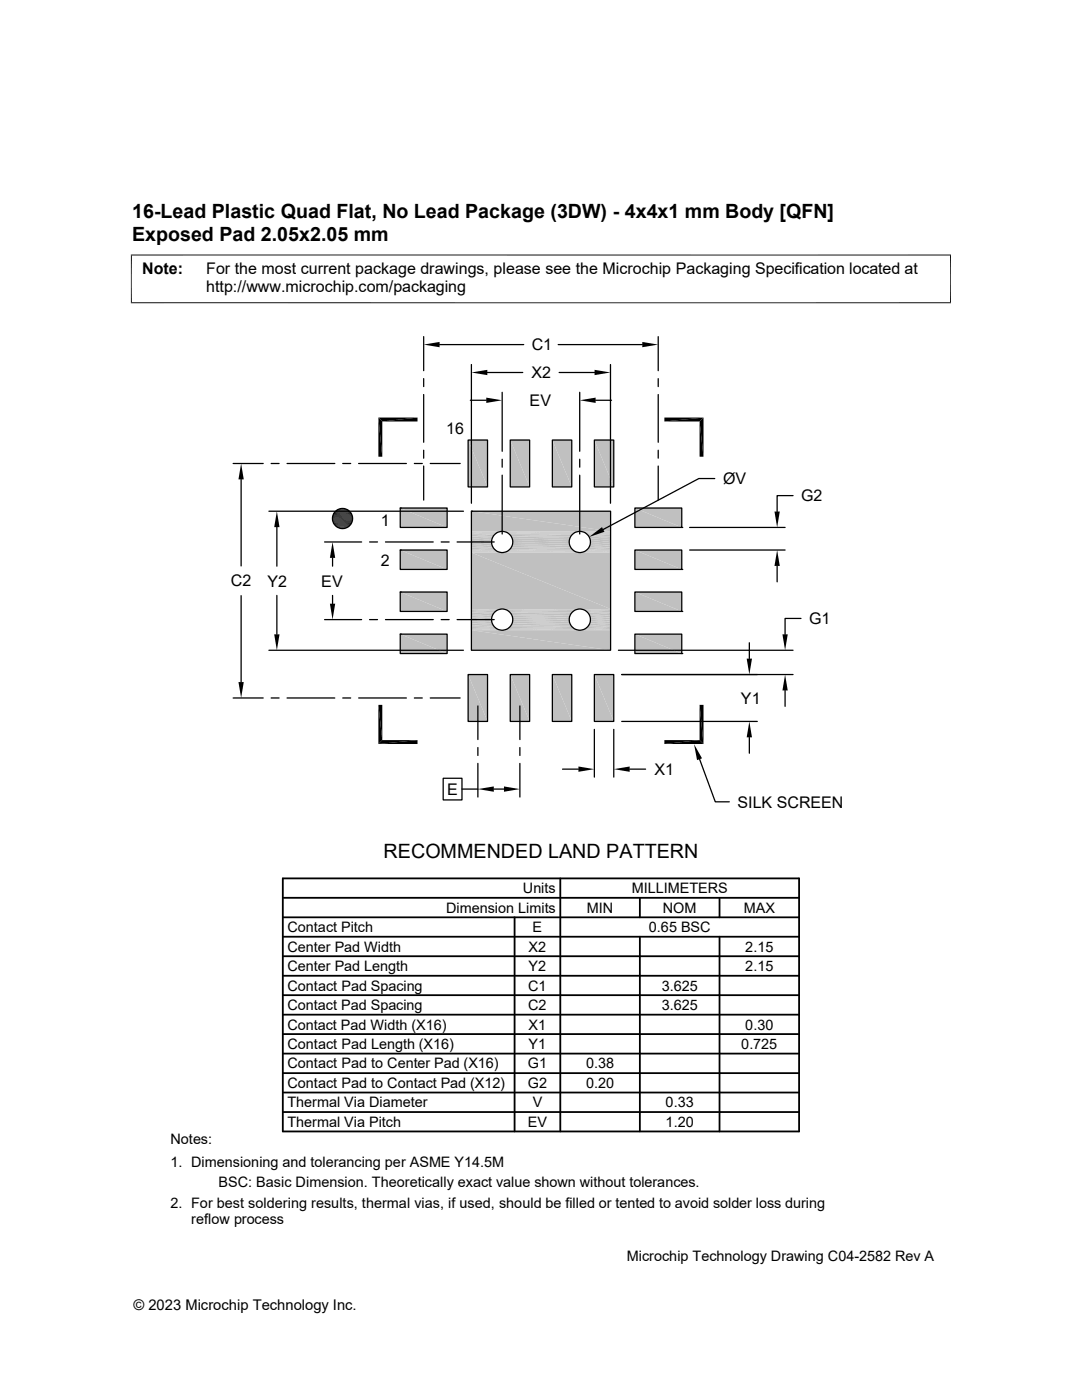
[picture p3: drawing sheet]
<svg xmlns="http://www.w3.org/2000/svg" width="216mm" height="279mm" viewBox="0 0 216 279" stroke-linecap="round" stroke-linejoin="round" font-family="sans-serif">
<g fill="#c0c0c0">
<path d="M118.6 87.8l3.9 9.4h-3.9z"/>
<path d="M118.6 87.8h3.9v9.4z"/>
<path d="M94.1 102l27.7 4h-27.7z"/>
<path d="M94.1 102h27.7v4z"/>
</g>
<g fill="none" stroke="#c0c0c0" stroke-width=".2">
<path d="M94.1 106.1h5.9M94.1 106.2h5.5M94.1 106.4h5.2M94.1 110.1h5.5M94.1 110.2h5.9M100.4 106.1h15.1M100.4 110.2h15.1M100.8 110.1h14.3M100.8 106.2h14.3M101.2 106.4h13.5M115.9 110.2h5.9M115.9 106.1h5.9"/>
<path d="M116.3 106.2h5.5M116.3 110.1h5.5M116.6 106.4h5.2"/>
</g>
<path d="M94.1 106.6h4.8M101.5 106.6h12.9M117 106.6h4.8" fill="none" stroke="#c0c0c0" stroke-width=".28"/>
<path d="M94.1 106.9h4.5M94.1 109.4h4.5M101.8 106.9h12.3M101.8 109.4h12.3M117.3 106.9h4.5M117.3 109.4h4.5" fill="none" stroke="#c0c0c0" stroke-width=".32"/>
<path d="M94.1 107.2h4.3M102 107.2h11.9M117.5 107.2h4.3" fill="none" stroke="#c0c0c0" stroke-width=".34"/>
<path d="M94.1 107.6h4.1M94.1 108.4h4M94.1 108.7h4.1M102.2 107.6h11.5M102.2 108.7h11.5M102.3 108.4h11.3M117.7 108.7h4.1M117.7 107.6h4.1M117.8 108.4h4" fill="none" stroke="#c0c0c0" stroke-width=".38"/>
<path d="M94.1 108h4M102.3 108h11.3M117.8 108h4" fill="none" stroke="#c0c0c0" stroke-width=".4"/>
<path d="M94.1 109.1h4.3M102 109.1h11.9M117.5 109.1h4.3" fill="none" stroke="#c0c0c0" stroke-width=".36"/>
<path d="M94.1 109.7h4.8M101.5 109.7h12.9M117 109.7h4.8" fill="none" stroke="#c0c0c0" stroke-width=".25"/>
<path d="M94.1 110h5.2M101.2 110h13.5M116.6 110h5.2" fill="none" stroke="#c0c0c0" stroke-width=".21"/>
<g fill="#c0c0c0">
<path d="M94.1 110.3l27.7 11.2h-27.7z"/>
<path d="M94.1 110.3h27.7v11.2z"/>
</g>
<g fill="none" stroke="#c0c0c0" stroke-width=".2">
<path d="M94.1 121.6h5.9M94.1 121.7h5.5M94.1 121.8h5.2M94.1 125.6h5.5M94.1 125.7h5.9M100.4 121.6h15.1M100.4 125.7h15.1M100.8 125.6h14.3M100.8 121.7h14.3M101.2 121.8h13.5M115.9 125.7h5.9M115.9 121.6h5.9"/>
<path d="M116.3 121.7h5.5M116.3 125.6h5.5M116.6 121.8h5.2"/>
</g>
<path d="M94.1 122.1h4.8M101.5 122.1h12.9M117 122.1h4.8" fill="none" stroke="#c0c0c0" stroke-width=".28"/>
<path d="M94.1 122.4h4.5M94.1 124.9h4.5M101.8 122.4h12.3M101.8 124.9h12.3M117.3 122.4h4.5M117.3 124.9h4.5" fill="none" stroke="#c0c0c0" stroke-width=".32"/>
<path d="M94.1 122.7h4.3M102 122.7h11.9M117.5 122.7h4.3" fill="none" stroke="#c0c0c0" stroke-width=".34"/>
<path d="M94.1 123.1h4.1M94.1 123.8h4M94.1 124.2h4.1M102.2 123.1h11.5M102.2 124.2h11.5M102.3 123.8h11.3M117.7 124.2h4.1M117.7 123.1h4.1M117.8 123.8h4" fill="none" stroke="#c0c0c0" stroke-width=".38"/>
<path d="M94.1 123.5h4M102.3 123.5h11.3M117.8 123.5h4" fill="none" stroke="#c0c0c0" stroke-width=".4"/>
<path d="M94.1 124.6h4.3M102 124.6h11.9M117.5 124.6h4.3" fill="none" stroke="#c0c0c0" stroke-width=".36"/>
<path d="M94.1 125.2h4.8M101.5 125.2h12.9M117 125.2h4.8" fill="none" stroke="#c0c0c0" stroke-width=".25"/>
<path d="M94.1 125.5h5.2M101.2 125.5h13.5M116.6 125.5h5.2" fill="none" stroke="#c0c0c0" stroke-width=".21"/>
<g fill="#c0c0c0">
<path d="M94.1 125.8l27.7 4h-27.7z"/>
<path d="M94.1 125.8h27.7v4z"/>
<path d="M126.7 101.4l9.3 3.9h-9.3z"/>
<path d="M126.7 101.4h9.3v3.9z"/>
<path d="M126.7 109.8l9.3 3.8h-9.3z"/>
<path d="M126.7 109.8h9.3v3.8z"/>
<path d="M126.7 118.2l9.3 3.8h-9.3z"/>
<path d="M126.7 118.2h9.3v3.8z"/>
<path d="M126.7 126.6l9.3 3.8h-9.3z"/>
<path d="M126.7 126.6h9.3v3.8z"/>
<path d="M118.6 134.6l3.9 9.4h-3.9z"/>
<path d="M118.6 134.6h3.9v9.4z"/>
<path d="M110.2 134.6l3.9 9.4h-3.9z"/>
<path d="M110.2 134.6h3.9v9.4z"/>
<path d="M101.8 134.6l3.9 9.4h-3.9z"/>
<path d="M101.8 134.6h3.9v9.4z"/>
<path d="M93.4 134.6l3.9 9.4h-3.9z"/>
<path d="M93.4 134.6h3.9v9.4z"/>
<path d="M79.9 126.6l9.3 3.8h-9.3z"/>
<path d="M79.9 126.6h9.3v3.8z"/>
<path d="M79.9 118.2l9.3 3.8h-9.3z"/>
<path d="M79.9 118.2h9.3v3.8z"/>
<path d="M79.9 109.8l9.3 3.8h-9.3z"/>
<path d="M79.9 109.8h9.3v3.8z"/>
<path d="M79.9 101.4l9.3 3.9h-9.3z"/>
<path d="M79.9 101.4h9.3v3.9z"/>
<path d="M93.4 87.8l3.9 9.4h-3.9z"/>
<path d="M93.4 87.8h3.9v9.4z"/>
<path d="M101.8 87.8l3.9 9.4h-3.9z"/>
<path d="M101.8 87.8h3.9v9.4z"/>
<path d="M110.2 87.8l3.9 9.4h-3.9z"/>
<path d="M110.2 87.8h3.9v9.4z"/>
</g>
<g fill="none" stroke="#000" stroke-width=".25">
<path d="M84.5 67.2v6.8M84.5 75.6v1.6M84.5 78.7v9.6M87.7 68.8h16.8M93.9 79.9h3.1M94.1 72.7v27.7M97.2 74.3h7.1M100.2 78.3v11.8M111.4 68.8h16.8M111.6 74.3h7M115.7 78.3v11.8M118.9 79.9h3.1"/>
<path d="M121.8 72.7v27.7M131.3 67.2v6.8M131.3 75.6v1.6M131.3 78.7v9.6M46.5 92.5h6M48.1 95.7v17.2M54.1 92.5h1.6M57.3 92.5h9.5M68.4 92.5h1.6M71.6 92.5h9.5M82.7 92.5h1.6M84.5 89.9v1.5"/>
<path d="M84.5 93v6.8M85.9 92.5h5.9M93.4 87.8h3.9v9.4h-3.9zM100.2 91.7v1.5M100.2 94.8v11.8M101.8 87.8h3.9v9.4h-3.9zM110.2 87.8h3.9v9.4h-3.9zM115.7 91.7v1.5M115.7 94.8v11.8M118.6 87.8h3.9v9.4h-3.9zM131.3 89.9v1.5M131.3 93v6.8"/>
<path d="M142.6 95.5h-3.2l-19 10.2M158.2 98.9h-3.1v3.2M48.1 118.9v17.2M53.7 102h38.8M55.2 105.2v7.8M55.2 118.8v7.8M64.8 108.2h7.4M66.4 111.3v1.7M66.4 118.8v1.7M73.7 108.2h1.6M76.9 108.2h9.5M79.9 101.4h9.3v3.9h-9.3z"/>
<path d="M79.9 101.4h.1M79.9 109.8h9.3v3.8h-9.3zM79.9 109.8h.1M79.9 118.2h9.3v3.8h-9.3zM79.9 118.2h.1M88 108.2h1.6M91.2 108.2h7.4M94.1 102h27.7v27.8h-27.7zM94.1 102h.1M126.7 118.2h9.3v3.8h-9.3zM126.7 109.8h9.3v3.8h-9.3zM126.7 101.4h9.3v3.9h-9.3z"/>
<path d="M136 113.6h.1M136 105.3h.1M137.6 109.8h19.1M137.6 105.3h19.1M155.1 112.9v3.2M46.5 139.3h6M53.7 129.8h38.8M54.1 139.3h1.6M57.3 139.3h9.5M64.8 123.7h7.4M68.4 139.3h1.6M71.6 139.3h9.5"/>
<path d="M73.7 123.7h1.6M76.9 123.7h9.5M79.9 126.6h9.3v3.8h-9.3zM79.9 126.6h.1M82.7 139.3h1.6M85.9 139.3h5.9M88 123.7h1.6M91.2 123.7h7.4M93.4 134.6h3.9v9.4h-3.9zM101.8 134.6h3.9v9.4h-3.9zM110.2 134.6h3.9v9.4h-3.9zM118.6 134.6h3.9v9.4h-3.9z"/>
<path d="M123.4 129.8h34.8M124.1 134.6h34.1M126.7 126.6h9.3v3.8h-9.3zM136 130.4h.1M136 122h.1M149.5 128.3v3.1M156.7 137.8v3.2M159.8 123.4h-3.1v3.2M88.4 155.3h3.8v4.3h-3.8zM92.2 157.5h3.2M95.4 140.9v6.7M95.4 149.2v1.6"/>
<path d="M95.4 152.4v6.7M98.5 157.5h2.1M103.7 140.9v6.7M103.7 149.2v1.6M103.7 152.4v6.7M112.2 153.5h3.2M118.6 145.6v9.5M122.5 145.6v9.5M124.1 144h27M125.6 153.5h3.2M139.6 151.5l3.1 8.5h2.8M149.5 147.2v3.1"/>
<circle cx="68.3" cy="103.5" r="2.01"/>
<circle cx="100.2" cy="108.2" r="2.12"/>
<circle cx="115.7" cy="108.2" r="2.12"/>
<circle cx="100.2" cy="123.7" r="2.12"/>
<circle cx="115.7" cy="123.7" r="2.12"/>
</g>
<g fill="none" stroke="#000" stroke-width=".36">
<path d="M56.4 179.2h103M56.4 175.3h103v50.5h-103zM111.8 175.3v50.5M127.7 179.2v3.9M143.6 179.2v3.9M56.4 183.1h103M56.4 190.8h103M56.4 186.9h103M56.4 194.7h103M56.4 198.6h103M102.7 183.1v42.7M127.7 186.9v38.9"/>
<path d="M143.6 186.9v38.9M56.4 202.5h103M56.4 206.4h103M56.4 218h103M56.4 210.3h103M56.4 214.2h103M56.4 221.9h103"/>
</g>
<g fill="#000">
<path d="M84.5 68.8l3.2-.6v1.1zM97 79.4l3.2 .5-3.2 .5zM94.1 74.3l3.1-.5v1.1zM118.6 73.8l3.2 .5-3.2 .6zM115.7 79.9l3.2-.5v1zM128.2 68.2l3.1 .6-3.1 .5zM48.1 92.5l.5 3.2h-1zM75.5 83.3l.8 7.8h-.8zM75.5 83.3l.8 .8v7zM76.3 84.1l7-.8v.8zM75.5 83.3h7.8l-7 .8zM132.6 83.3h7.8l-7.8 .8z"/>
<path d="M132.6 84.1l7.8-.8-.8 .8zM139.6 84.1l.8 7h-.8zM139.6 84.1l.8-.8v7.8zM55.2 102l.6 3.2h-1.1zM66.4 108.2l.5 3.1h-1.1zM67.3 105.2l1.9 .1zM67.5 101.6l1.9 .1zM67.5 105.3l1.5 .1zM67.5 105.3h1.7zM67.5 101.6h1.7zM67.7 101.6h1.5zM67.7 105.4l1.1 .1z"/>
<path d="M67.7 105.4h1.3zM67.7 101.6h1.3zM67.9 101.5l1.1 .1zM67.9 105.5h.7zM67.9 105.5h.9zM67.9 101.5h.9zM68.1 101.5h.7zM68.1 105.5h.5zM68.1 101.5h.5zM117.6 107.2l2.5-2 .5 .9zM155.1 109.8l.5 3.1h-1.1zM154.5 102.1h1.1l-.5 3.2z"/>
<path d="M47.6 136.1h1l-.5 3.2zM54.7 126.6h1.1l-.6 3.2zM65.8 120.5h1.1l-.5 3.2zM149 131.4h1.1l-.6 3.2zM156.7 134.6l.5 3.2h-1.1zM156.1 126.6h1.1l-.5 3.2zM75.5 140.7l.8 7-.8 .8zM75.5 140.7h.8v7zM75.5 148.5l7.8-.8v.8zM76.3 147.7h7l-7.8 .8zM95.4 157.5l3.1-.5v1zM100.6 157l3.1 .5-3.1 .5z"/>
<path d="M115.4 153l3.2 .5-3.2 .5zM122.5 153.5l3.1-.5v1zM132.6 147.7h7l-7 .8zM132.6 148.5l7-.8 .8 .8zM138.5 148.5l1.6 2.8-1 .4zM139.6 140.7l.8 7.8-.8-.8zM139.6 140.7h.8v7.8zM149.5 144l.6 3.2h-1.1z"/>
</g>
<g fill="none" stroke="#000" stroke-width=".2">
<path d="M26.1 50.9h163.7M26.2 50.8v9.7M189.7 50.8v9.7M26.1 60.4h163.7M66.3 103.4h4.1M66.3 103.6h4.1M66.3 103.8h4.1M66.3 103.2h4.1M66.4 103h4M66.4 104h4M66.4 104.2h3.9M66.4 102.8h3.9"/>
<path d="M66.5 102.6h3.8M66.5 104.3h3.8M66.5 104.5h3.6M66.5 102.5h3.6M66.7 104.7h3.4M66.7 102.3h3.4M66.8 102.2h3.1M66.8 104.8h3.1M66.9 105h2.9M66.9 102h2.9M67 101.9h2.7M67 105.1h2.7"/>
<path d="M67.2 105.2h2.3M67.2 101.8h2.3M67.3 105.3h2.1M67.3 101.7h2.1"/>
</g>
<g font-size="3.9">
<text x="26.4" y="43.5">16-Lead Plastic Quad Flat, No Lead Package (3DW) - 4x4x1 mm Body [QFN]</text>
<text x="26.4" y="48.1">Exposed Pad 2.05x2.05 mm</text>
<text x="76.5" y="171.2">RECOMMENDED LAND PATTERN</text>
</g>
<g font-size="3.2">
<text x="28.4" y="54.7">Note:</text>
<text x="41.1" y="58.3">http://www.microchip.com/packaging</text>
<text x="41.1" y="54.7">For the most current package drawings, please see the Microchip Packaging Specification located at</text>
<text x="106.1" y="69.9">C1</text>
<text x="106.1" y="75.5">X2</text>
<text x="105.7" y="81">EV</text>
<text x="89" y="86.6">16</text>
<text x="144.3" y="96.6">ØV</text>
<text x="159.9" y="100">G2</text>
<text x="76" y="105.1">1</text>
<text x="76" y="112.9">2</text>
<text x="46.1" y="117">C2</text>
<text x="53.4" y="117.1">Y2</text>
<text x="64.1" y="117.1">EV</text>
<text x="161.4" y="124.6">G1</text>
<text x="147.8" y="140.4">Y1</text>
<text x="130.6" y="154.6">X1</text>
<text x="89.2" y="158.6">E</text>
<text x="147.2" y="161.2">SILK SCREEN</text>
</g>
<g font-size="2.9">
<text x="104.3" y="178.3">Units</text>
<text x="126" y="178.3">MILLIMETERS</text>
<text x="89" y="182.2">Dimension Limits</text>
<text x="117.1" y="182.2">MIN</text>
<text x="132.3" y="182.2">NOM</text>
<text x="148.4" y="182.2">MAX</text>
<text x="57.3" y="189.9">Center Pad Width</text>
<text x="57.3" y="186">Contact Pitch</text>
<text x="105.5" y="189.9">X2</text>
<text x="106.3" y="186">E</text>
<text x="129.5" y="186">0.65 BSC</text>
<text x="148.7" y="189.9">2.15</text>
<text x="57.3" y="193.8">Center Pad Length</text>
<text x="57.3" y="197.7">Contact Pad Spacing</text>
<text x="105.4" y="197.7">C1</text>
<text x="105.5" y="193.8">Y2</text>
<text x="132" y="197.7">3.625</text>
<text x="148.7" y="193.8">2.15</text>
<text x="57.3" y="201.6">Contact Pad Spacing</text>
<text x="105.4" y="201.6">C2</text>
<text x="132" y="201.6">3.625</text>
<text x="57.3" y="209.4">Contact Pad Length (X16)</text>
<text x="57.3" y="205.5">Contact Pad Width (X16)</text>
<text x="105.5" y="209.4">Y1</text>
<text x="105.5" y="205.5">X1</text>
<text x="147.9" y="209.4">0.725</text>
<text x="148.7" y="205.5">0.30</text>
<text x="57.3" y="213.2">Contact Pad to Center Pad (X16)</text>
<text x="105.3" y="213.2">G1</text>
<text x="116.9" y="213.2">0.38</text>
<text x="57.3" y="217.1">Contact Pad to Contact Pad (X12)</text>
<text x="57.3" y="221">Thermal Via Diameter</text>
<text x="105.3" y="217.1">G2</text>
<text x="106.3" y="221">V</text>
<text x="117" y="217.1">0.20</text>
<text x="132.8" y="221">0.33</text>
<text x="57.3" y="224.9">Thermal Via Pitch</text>
<text x="105.3" y="224.9">EV</text>
<text x="132.8" y="224.9">1.20</text>
<text x="34" y="228.3">Notes:</text>
<text x="34" y="232.9">1. Dimensioning and tolerancing per ASME Y14.5M</text>
<text x="43.6" y="237">BSC: Basic Dimension. Theoretically exact value shown without tolerances.</text>
<text x="34" y="241">2. For best soldering results, thermal vias, if used, should be filled or tented to avoid solder loss during</text>
<text x="38.1" y="244.3">reflow process</text>
<text x="125.1" y="251.7">Microchip Technology Drawing C04-2582 Rev A</text>
<text x="26.6" y="261.3">© 2023 Microchip Technology Inc.</text>
</g>
</svg>
